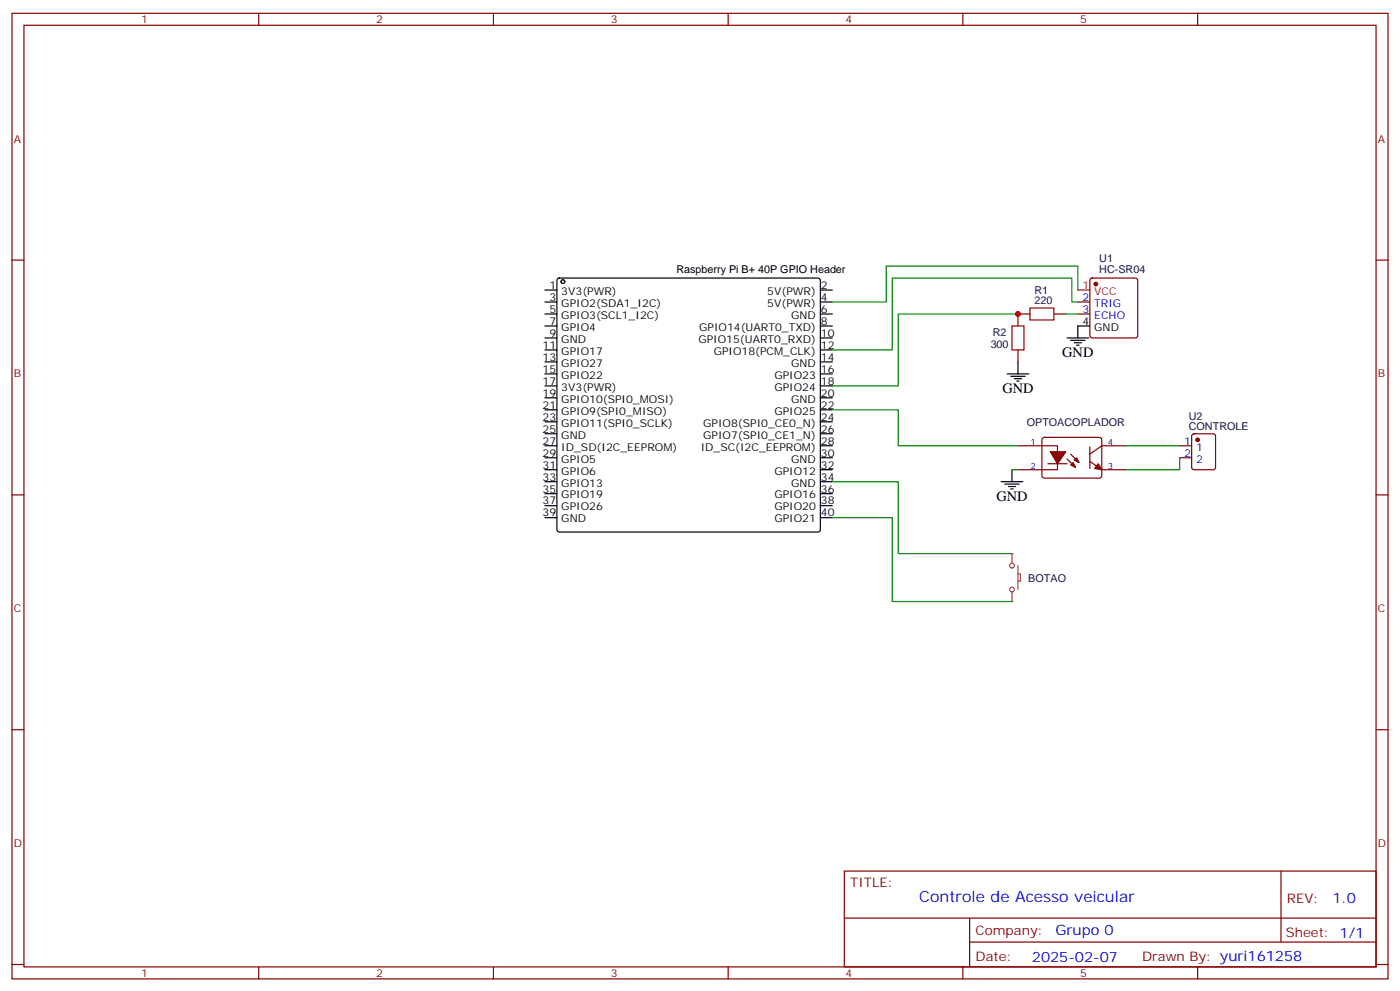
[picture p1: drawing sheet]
<svg xmlns="http://www.w3.org/2000/svg" width="412mm" height="292mm" viewBox="0 0 412 292" stroke-linecap="round" stroke-linejoin="round" font-family="sans-serif">
<g fill="none" stroke="#870000" stroke-width=".35">
<path d="M3.5 3.9h405.4v284.4h-405.4zM7.1 7.4h398.2v277.3h-398.2zM76.2 3.9v3.5M145.3 3.9v3.5M214.5 3.9v3.5M283.6 3.9v3.5M352.8 3.9v3.5M3.5 76.6h3.6M405.3 76.6h3.6M3.5 145.7h3.6M405.3 145.7h3.6M3.5 214.9h3.6"/>
<path d="M405.3 214.9h3.6M248.7 256.5h156.6v28.2h-156.6zM377.3 256.5v20.9M248.7 270.4h156.5M285.6 277.4h119.6M285.6 270.4v14.1M3.5 284h3.6M76.2 284.7v3.6M145.3 284.7v3.6M214.5 284.7v3.6M283.6 284.7v3.6M352.8 284.7v3.6"/>
<path d="M405.3 284h3.6"/>
</g>
<circle cx="165.8" cy="82.9" r=".53" fill="#fff" stroke="#000" stroke-width=".35"/>
<path d="M164.3 82.1l.4-.2h76.2l.5 .2 .3 .5v73.4l-.3 .5-.5 .2h-76.2l-.5-.3-.2-.4v-73.4z" fill="none" stroke="#000" stroke-width=".35"/>
<circle cx="165.8" cy="82.9" r=".53" fill="#fff" stroke="#000" stroke-width=".35"/>
<g fill="none" stroke="#000" stroke-width=".35">
<path d="M160.5 85.4h3.5M160.5 88.9h3.5M160.5 92.5h3.5M160.5 96h3.5M160.5 99.5h3.5M241.7 85.4h3.5M241.7 88.9h3.5M241.7 92.5h3.5M241.7 96h3.5M241.7 99.5h3.5M317.5 96h3.5M160.5 103h3.5"/>
<path d="M160.5 106.6h3.5M160.5 110.1h3.5M160.5 113.6h3.5M160.5 117.2h3.5M241.7 103h3.5M241.7 106.6h3.5M241.7 110.1h3.5M241.7 113.6h3.5M241.7 117.2h3.5M160.5 120.7h3.5M160.5 124.2h3.5M160.5 127.7h3.5"/>
<path d="M160.5 131.3h3.5M160.5 134.8h3.5M160.5 138.3h3.5M241.7 120.7h3.5M241.7 124.2h3.5M241.7 127.7h3.5M241.7 131.3h3.5M241.7 134.8h3.5M241.7 138.3h3.5M160.5 141.9h3.5M160.5 145.4h3.5M160.5 148.9h3.5"/>
<path d="M160.5 152.4h3.5M241.7 141.9h3.5M241.7 145.4h3.5M241.7 148.9h3.5M241.7 152.4h3.5"/>
</g>
<g fill="none" stroke="#870000" stroke-width=".35">
<path d="M317.5 88.9h3.5M317.5 92.5h3.5M321.3 82.1l.4-.2h12.7l.5 .2 .2 .5v16.2l-.2 .5-.5 .2h-12.7l-.5-.2-.2-.5v-16.2zM299.9 131.3h11.6v7h-11.6M307.2 129l.4-.2 16.5 .1 .5 .6-.1 10.9-.7 .4-16.5-.1-.4-.6v-10.6zM308.7 136.6h5.6M314.3 135.1l2.5 2.5M315.4 133.7l2.5 2.5M321 131.6v6.4M321 135.9l3.6 2.4h7M331.6 131.3h-7l-3.6 2.4M347.5 131.3h3.5"/>
<path d="M347.5 134.8h3.5M351.2 127.9l.5-.2h5.7l.6 .5 .1 9.4-.5 .7h-5.9l-.6-.4-.1-9.5z"/>
</g>
<g fill="#870000" stroke="#870000" stroke-width=".35">
<path d="M309.4 133h4.6l-2.5 3.6z"/>
<path d="M317.1 134.8l.8 1.4-1.5-.7z"/>
<path d="M315.4 136.9l.7-.7 .7 1.4z"/>
<path d="M323.5 136.6l1.1 1.7-2.2-.3z"/>
<circle cx="322.8" cy="83.6" r=".53"/>
<circle cx="352.8" cy="129.5" r=".53"/>
</g>
<path d="M317.5 85.4h3.5" fill="none" stroke="#f00" stroke-width=".35"/>
<g fill="none" stroke="#a64a4a" stroke-width=".35">
<path d="M298.1 163v2.8M298.1 174.3v2.8M299.9 166.5v7.1M299.9 169h.7v2.1h-.7"/>
<circle cx="298.1" cy="173.6" r=".71"/>
<circle cx="298.1" cy="166.5" r=".71"/>
</g>
<g fill="#a64a4a">
<circle cx="298.1" cy="177.1" r=".18"/>
<circle cx="298.1" cy="163" r=".18"/>
</g>
<g fill="none" stroke="#000" stroke-width=".35">
<path d="M314.3 99.5h6.4M317.5 96v3.5M296.7 110.1h6.3M297.7 110.8h4.3M298.8 111.5h2.1M299.5 112.2h.7M299.9 106.6v3.5M315.4 100.2h4.2M316.4 100.9h2.2M317.1 101.6h.8M298.1 138.3v3.6M294.9 141.9h6.4"/>
<path d="M296 142.6h4.2M297 143.3h2.2M297.7 144h.7"/>
</g>
<path d="M299.9 92.5h-35.3v21.1h-19.4M314 92.5h3.5M317.5 85.4v-7h-56.4v10.5h-15.9M317.5 88.9h-1.8v-7h-52.9v21.1h-17.6M245.2 120.7h19.4v10.6h35.3M298.1 138.3h1.8M331.6 131.3h15.9M347.5 134.8v3.5h-15.9M245.2 141.9h19.4v21.1h33.5M245.2 152.4h17.6v24.7h35.3" fill="none" stroke="#008700" stroke-width=".35"/>
<path d="M303.4 92.5h-3.5v3.5M310.4 92.5h3.6M299.9 103v3.6" fill="none" stroke="#870000" stroke-width=".35"/>
<path d="M298.1 96h3.5v7h-3.5zM303.4 90.7h7v3.5h-7z" fill="none" stroke="#a10000" stroke-width=".35"/>
<circle cx="299.9" cy="92.5" r=".88" fill="#c00"/>
<text font-size="4.6" fill="#00f" x="270.8" y="265.5">Controle de Acesso veicular</text>
<g font-size="4.2">
<text x="312.9" y="105.2">GND</text>
<text x="295.3" y="115.7">GND</text>
<text x="293.5" y="147.5">GND</text>
</g>
<g font-size="4.2" fill="#00f">
<text x="392.5" y="265.8">1.0</text>
<text x="310.9" y="275.3">Grupo 0</text>
<text x="304" y="283.1">2025-02-07</text>
</g>
<g font-size="3.9" fill="#800">
<text x="250.5" y="261.1">TITLE:</text>
<text x="379.1" y="265.8">REV:</text>
<text x="287.4" y="275.3">Company:</text>
<text x="378.7" y="275.9">Sheet: 1/1</text>
<text x="287.4" y="283">Date:</text>
<text x="336.4" y="283.1">Drawn By: yuri161258</text>
</g>
<g font-size="3.2" fill="#800">
<text x="41.6" y="6.9">1</text>
<text x="110.8" y="6.9">2</text>
<text x="179.9" y="6.9">3</text>
<text x="249.1" y="6.9">4</text>
<text x="318.2" y="6.9">5</text>
<text x="4.1" y="42">A</text>
<text x="405.9" y="42">A</text>
<text x="4.1" y="111.2">B</text>
<text x="405.9" y="111.2">B</text>
<text x="4.1" y="180.3">C</text>
<text x="405.9" y="180.3">C</text>
<text x="4.1" y="249.4">D</text>
<text x="405.9" y="249.4">D</text>
<text x="41.6" y="287.7">1</text>
<text x="110.8" y="287.7">2</text>
<text x="179.9" y="287.7">3</text>
<text x="249.1" y="287.7">4</text>
<text x="318.2" y="287.7">5</text>
</g>
<g font-size="3.2" fill="#000080">
<text x="323.8" y="77.3">U1</text>
<text x="323.8" y="80.5">HC-SR04</text>
<text x="304.7" y="89.6">220</text>
<text x="304.7" y="86.6">R1</text>
<text x="292.5" y="98.9">R2</text>
<text x="291.8" y="102.4">300</text>
<text x="302.5" y="125.5">OPTOACOPLADOR</text>
<text x="350.2" y="123.7">U2</text>
<text x="350.2" y="126.7">CONTROLE</text>
<text x="302.9" y="171.3">BOTAO</text>
</g>
<g font-size="3.2">
<text x="199.2" y="80.5">Raspberry Pi B+ 40P GPIO Header</text>
<text x="161.9" y="85.1">1</text>
<text x="161.9" y="88.6">3</text>
<text x="165.3" y="86.8">3V3(PWR)</text>
<text x="226" y="86.8">5V(PWR)</text>
<text x="241.8" y="88.6">4</text>
<text x="241.8" y="85.1">2</text>
<text x="161.9" y="92.1">5</text>
<text x="161.9" y="95.6">7</text>
<text x="165.3" y="90.3">GPIO2(SDA1_I2C)</text>
<text x="165.3" y="93.9">GPIO3(SCL1_I2C)</text>
<text x="226" y="90.3">5V(PWR)</text>
<text x="233.1" y="93.9">GND</text>
<text x="241.8" y="95.6">8</text>
<text x="241.8" y="92.1">6</text>
<text x="318.8" y="95.6">4</text>
<text x="161.9" y="99.2">9</text>
<text x="165.3" y="97.4">GPIO4</text>
<text x="165.3" y="100.9">GND</text>
<text x="205.7" y="100.9">GPIO15(UART0_RXD)</text>
<text x="206" y="97.4">GPIO14(UART0_TXD)</text>
<text x="241.8" y="99.2">10</text>
<text x="322.3" y="97.4">GND</text>
<text x="159.8" y="102.7">11</text>
<text x="159.8" y="106.2">13</text>
<text x="165.3" y="104.5">GPIO17</text>
<text x="165.3" y="108">GPIO27</text>
<text x="210.2" y="104.5">GPIO18(PCM_CLK)</text>
<text x="233.1" y="108">GND</text>
<text x="241.8" y="106.2">14</text>
<text x="241.8" y="102.7">12</text>
<text x="159.8" y="109.7">15</text>
<text x="159.8" y="113.3">17</text>
<text x="165.3" y="111.5">GPIO22</text>
<text x="228.1" y="111.5">GPIO23</text>
<text x="241.8" y="113.3">18</text>
<text x="241.8" y="109.7">16</text>
<text x="159.8" y="116.8">19</text>
<text x="165.3" y="115">3V3(PWR)</text>
<text x="165.3" y="118.6">GPIO10(SPI0_MOSI)</text>
<text x="228.1" y="115">GPIO24</text>
<text x="233.1" y="118.6">GND</text>
<text x="241.8" y="116.8">20</text>
<text x="159.8" y="120.3">21</text>
<text x="159.8" y="123.9">23</text>
<text x="165.3" y="122.1">GPIO9(SPI0_MISO)</text>
<text x="165.3" y="125.6">GPIO11(SPI0_SCLK)</text>
<text x="207.2" y="125.6">GPIO8(SPI0_CE0_N)</text>
<text x="228.1" y="122.1">GPIO25</text>
<text x="241.8" y="123.9">24</text>
<text x="241.8" y="120.3">22</text>
<text x="159.8" y="127.4">25</text>
<text x="159.8" y="130.9">27</text>
<text x="165.3" y="129.2">GND</text>
<text x="207.2" y="129.2">GPIO7(SPI0_CE1_N)</text>
<text x="241.8" y="130.9">28</text>
<text x="241.8" y="127.4">26</text>
<text x="159.8" y="134.4">29</text>
<text x="159.8" y="138">31</text>
<text x="165.3" y="132.7">ID_SD(I2C_EEPROM)</text>
<text x="165.3" y="136.2">GPIO5</text>
<text x="206.4" y="132.7">ID_SC(I2C_EEPROM)</text>
<text x="233.1" y="136.2">GND</text>
<text x="241.8" y="138">32</text>
<text x="241.8" y="134.4">30</text>
<text x="159.8" y="141.5">33</text>
<text x="165.3" y="139.7">GPIO6</text>
<text x="165.3" y="143.3">GPIO13</text>
<text x="228.1" y="139.7">GPIO12</text>
<text x="233.1" y="143.3">GND</text>
<text x="241.8" y="141.5">34</text>
<text x="159.8" y="145">35</text>
<text x="159.8" y="148.6">37</text>
<text x="165.3" y="146.8">GPIO19</text>
<text x="228.1" y="146.8">GPIO16</text>
<text x="241.8" y="148.6">38</text>
<text x="241.8" y="145">36</text>
<text x="159.8" y="152.1">39</text>
<text x="165.3" y="150.3">GPIO26</text>
<text x="165.3" y="153.8">GND</text>
<text x="228.1" y="153.8">GPIO21</text>
<text x="228.1" y="150.3">GPIO20</text>
<text x="241.8" y="152.1">40</text>
</g>
<g font-size="3.2" fill="#f00">
<text x="318.8" y="85.1">1</text>
<text x="322.3" y="86.8">VCC</text>
</g>
<g font-size="3.2" fill="#00f">
<text x="318.8" y="88.6">2</text>
<text x="318.8" y="92.1">3</text>
<text x="322.3" y="90.3">TRIG</text>
<text x="322.3" y="93.9">ECHO</text>
<text x="348.8" y="130.9">1</text>
<text x="348.8" y="134.4">2</text>
<text x="352.3" y="132.7">1</text>
<text x="352.3" y="136.2">2</text>
</g>
<g font-size="2.5" fill="#00f">
<text x="303.6" y="130.9">1</text>
<text x="326.3" y="130.9">4</text>
<text x="303.6" y="138">2</text>
<text x="326.3" y="138">3</text>
</g>
</svg>
